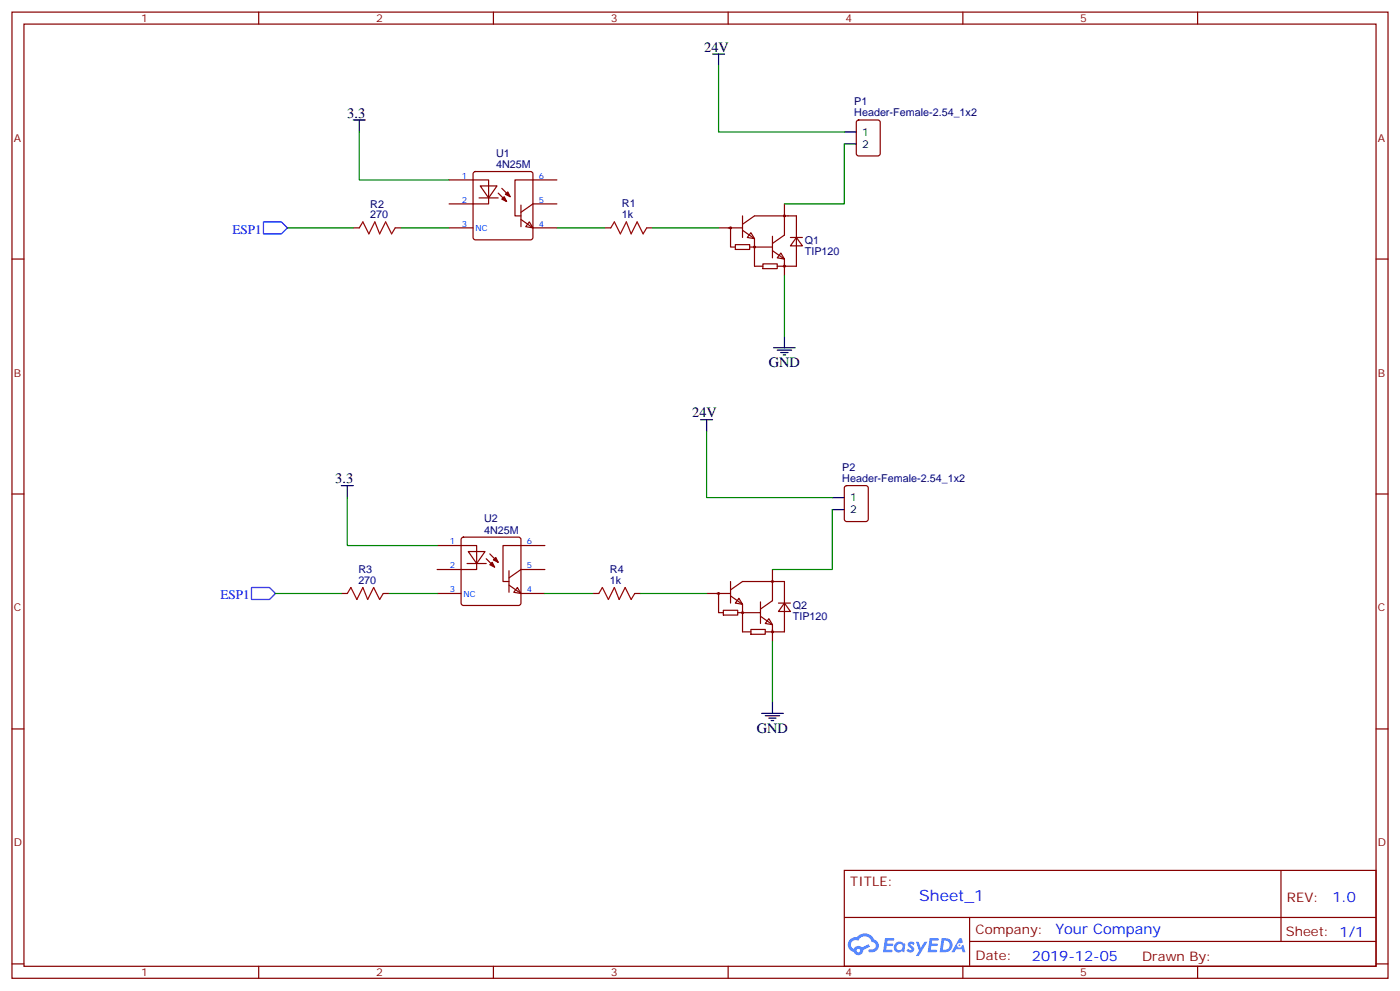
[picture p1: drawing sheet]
<svg xmlns="http://www.w3.org/2000/svg" width="412mm" height="292mm" viewBox="0 0 412 292" stroke-linecap="round" stroke-linejoin="round" font-family="sans-serif">
<g fill="none" stroke="#870000" stroke-width=".35">
<path d="M3.5 3.6h405.4v284.3h-405.4zM7.1 7.1h398.2v277.3h-398.2zM76.2 3.6v3.5M145.3 3.6v3.5M214.5 3.6v3.5M283.6 3.6v3.5M352.8 3.6v3.5M3.5 76.2h3.6M405.3 76.2h3.6M3.5 145.4h3.6M405.3 145.4h3.6M3.5 214.5h3.6"/>
<path d="M405.3 214.5h3.6M248.7 256.2h156.6v28.2h-156.6zM377.3 256.2v20.9M248.7 270h156.5M285.6 277.1h119.6M285.6 270v14.1M3.5 283.7h3.6M76.2 284.4v3.5M145.3 284.4v3.5M214.5 284.4v3.5M283.6 284.4v3.5M352.8 284.4v3.5"/>
<path d="M405.3 283.7h3.6"/>
</g>
<g fill="#5487ff">
<path d="M267.7 277.3a1.22 1.22 0 0 1 1.7 .3l-.4 .6a.47 .47 0 0 0-.3-.4 .47 .47 0 0 0-.5 .2l.1 .2a1.14 1.14 0 0 1 .8 1.7 1.14 1.14 0 0 1-1.9 0l-.2-.2 .5-.5 .7 .4a.29 .29 0 0 0 .3-.2 .29 .29 0 0 0-.2-.4 1.04 1.04 0 0 1-.6-1.7z"/>
<path d="M260.7 276.1h2.4l.3 .2-.2 .5h-1.8l-.1 .9h1.5l.3 .3-.3 .4h-1.6l-.2 1.1 1.7 .1 .2 .3-.2 .3h-2.6z"/>
<path d="M273.8 276.1h2.4l.3 .2-.1 .5h-1.8l-.2 .9h1.6l.3 .3-.4 .4h-1.6l-.1 1.1 1.7 .1 .2 .3-.2 .3h-2.6z"/>
<path d="M282.6 276.1h.7l.3 1.2-.6 .4a.69 .69 0 0 0-1 .2 .69 .69 0 0 0 .4 1 .69 .69 0 0 0 .9-.6l.5-.3 .6 2.2h-.8l-.2-.9h-1.8l-.5 .9h-.8z"/>
<path d="M269.8 277.2h.8l.6 1.8 1.1-1.8h.9l-2.6 4.2h-.8l.9-1.6z"/>
<path d="M277.4 276.1l-.6 4.1h1.3a2.11 2.11 0 0 0 2.5-2.1 2.11 2.11 0 0 0-2.5-2zM278.1 276.8a1.39 1.39 0 0 1 1.7 1.4 1.39 1.39 0 0 1-1.8 1.3h-.3z"/>
<path d="M263.7 277.7a1.54 1.54 0 0 0-.1 2.1 1.54 1.54 0 0 0 2.2 .2l.6 .2 .3-2.3-.2-.2-.4-.1a1.49 1.49 0 0 0-2.4 .1zM264 278.7a.94 .94 0 0 1 1.8 0 .94 .94 0 0 1-1.8 0z"/>
<path d="M250.4 276.5a2.18 2.18 0 0 0 1.1 3.7 1.44 1.44 0 0 0 1.6 .9 1.44 1.44 0 0 0 1.2-1.5l2-1-.5-.7-1.9 .9a1.47 1.47 0 0 0-2.4 .5 1.39 1.39 0 0 1-.7-2 1.39 1.39 0 0 1 2-.4 2.12 2.12 0 0 1 2.2-1.3 2.12 2.12 0 0 1 1.9 1.6 1.14 1.14 0 0 1 1.1 1.5 1.14 1.14 0 0 1-1.7 .7 .43 .43 0 0 0-.5 .3 .43 .43 0 0 0 .4 .5 1.98 1.98 0 0 0 2.5-1.2 1.98 1.98 0 0 0-1.2-2.5 3.1 3.1 0 0 0-5.3-.7l-.9 .1zM252.3 279.8a.55 .55 0 0 1 1.1 0 .55 .55 0 0 1-1.1 0z"/>
<circle cx="282.6" cy="278.2" r=".26"/>
</g>
<g fill="none" stroke="#870000" stroke-width=".35">
<path d="M252.5 35.5l.4-.2h5.7l.6 .4 .1 9.5-.5 .6-5.9 .1-.6-.5-.1-9.4zM132.3 53h11.6v7h-11.6M139.6 50.7l.5-.2h16.2l.5 .2 .2 .5v18.7l-.2 .5-.5 .2h-16.2l-.5-.2-.3-.5v-18.7zM141.1 58.2h5.7M141.5 54.7h4.9l-2.5 3.5zM146.8 56.8l2.4 2.5M147.8 55.4l2.5 2.5M164 53h-12.3v10.5h1.8M104.1 67.1h1.7M116.4 67.1h1.8M132.3 67.1h7M153.5 64.6l3.5 2.5h7"/>
<path d="M153.5 60.4v6.3M155.9 65.3l1.1 1.8-2.1-.4zM164 60h-7l-3.5 2.5M178.2 67.1h1.7M190.5 67.1h1.8M211.7 67.1h7M215.2 67.1v5.6h1.4M216.6 72h4.2v1.4h-4.2zM218.7 66l3.5-2.5h12.4v14.9h-3.5M218.7 67.8l3.5 2.4v8.2h2.5M218.7 63.5v6.4M220.8 72.7h6.7"/>
<path d="M221.2 68.5l1 1.7-2.1-.3zM224.7 77.6h4.3v1.5h-4.3zM227.5 73.8l3.6 2.4v2.2h-2.1M227.5 69.5v6.4M230 74.5l1.1 1.7-2.1-.3zM231.1 60v9.2l-3.6 2.4M231.1 77.6v3.6M232.8 69.9h3.6M234.6 69.9l1.8 2.5h-3.6zM136.1 158.3l.4-.2h16.3l.5 .2 .2 .5v18.7l-.3 .5-.4 .2h-16.3l-.5-.2-.2-.5v-18.7zM248.9 143.1l.5-.2h5.7l.6 .4 .1 9.5-.5 .6-5.9 .1-.6-.5-.1-9.4zM100.5 174.7h1.8"/>
<path d="M112.9 174.7h1.8M128.8 160.5h11.6v7.1h-11.6M128.8 174.7h7M137.6 165.8h5.6M137.9 162.3h5l-2.5 3.5zM143.2 164.4l2.5 2.5M144.3 163l2.5 2.5M149.9 172.2l3.6 2.5h7M149.9 168v6.3M152.4 172.9l1.1 1.8-2.2-.4zM160.5 160.5h-12.3v10.6h1.7M160.5 167.6h-7l-3.6 2.5"/>
<path d="M174.6 174.7h1.8M187 174.7h1.7M208.1 174.7h7.1M211.7 174.7v5.6h1.4M213.1 179.6h4.2v1.4h-4.2zM215.2 173.6l3.5-2.5h12.4v14.8h-3.6M215.2 175.4l3.5 2.4v8.1h2.5M215.2 171.1v6.4M217.7 176.1l1 1.7-2.1-.3zM224 177.1v6.4M227.5 167.6v9.2l-3.5 2.4M229.3 177.5h3.5"/>
<path d="M231.1 177.5l1.7 2.5h-3.5zM217.3 180.3h6.7M221.2 185.2h4.2v1.5h-4.2zM224 181.4l3.5 2.4v2.1h-2.1M226.5 182.1l1 1.7-2.1-.3zM227.5 185.2v3.6"/>
<circle cx="215.2" cy="67.1" r=".26"/>
<circle cx="222.3" cy="72.7" r=".26"/>
<circle cx="231.1" cy="63.5" r=".26"/>
<circle cx="231.1" cy="78.4" r=".26"/>
<circle cx="211.7" cy="174.7" r=".26"/>
<circle cx="227.5" cy="171.1" r=".26"/>
<circle cx="218.7" cy="180.3" r=".26"/>
<circle cx="227.5" cy="185.9" r=".26"/>
</g>
<g fill="#870000" stroke="#870000" stroke-width=".35">
<path d="M147.8 58.6l.7-.7 .7 1.4z"/>
<path d="M148.9 57.2l.7-.7 .7 1.4z"/>
<path d="M145 165.5l.7 1.4-1.4-.7z"/>
<path d="M146 164.1l.8 1.4-1.5-.7z"/>
</g>
<path d="M105.8 67.1l1.1-1.8 1.8 3.5 1.7-3.5 1.4 3.5 1.8-3.5 1.8 3.5 1-1.7M179.9 67.1l1.1-1.8 1.7 3.5 1.8-3.5 1.4 3.5 1.8-3.5 1.7 3.5 1.1-1.7M102.3 174.7l1.1-1.8 1.7 3.5 1.8-3.5 1.4 3.5 1.8-3.5 1.7 3.5 1.1-1.7M176.4 174.7l1-1.8 1.8 3.5 1.8-3.5 1.4 3.5 1.7-3.5 1.8 3.5 1.1-1.7" fill="none" stroke="#a10000" stroke-width=".35"/>
<g fill="none" stroke="#000" stroke-width=".35">
<path d="M209.9 15.9h3.5M211.7 15.9v3.5M104.1 35.3h3.5M105.8 35.3v3.5M248.7 38.8h3.5M248.7 42.4h3.5M231.1 98.8v3.5M227.9 102.3h6.3M229 103h4.2M230 103.8h2.1M230.7 104.5h.7M206.4 123.5h3.5"/>
<path d="M208.1 123.5v3.5M100.5 142.9h3.6M102.3 142.9v3.5M245.2 146.4h3.5M245.2 150h3.5M224.4 209.9h6.3M225.4 210.6h4.3M226.5 211.3h2.1M227.2 212.1h.7M227.5 206.4v3.5"/>
</g>
<path d="M77.6 65.3h5.3l1.8 1.8-1.8 1.7h-5.3zM74.1 172.9h5.3l1.7 1.8-1.7 1.7h-5.3z" fill="none" stroke="#00f" stroke-width=".35"/>
<g fill="none" stroke="#008700" stroke-width=".35">
<path d="M211.7 19.4v19.4h37M105.8 38.8v14.2h26.5M248.7 42.4v17.6h-17.6M84.7 67.1h19.4M118.2 67.1h14.1M164 67.1h14.2M192.3 67.1h19.4M231.1 81.2v17.6M208.1 127v19.4h37.1M102.3 146.4v14.1h26.5M245.2 150v17.6h-17.7M81.1 174.7h19.4"/>
<path d="M114.7 174.7h14.1M160.5 174.7h14.1M188.7 174.7h19.4M227.5 188.8v17.6"/>
</g>
<text font-size="4.6" fill="#00f" x="270.8" y="265.2">Sheet_1</text>
<g font-size="4.2">
<text x="207.4" y="15.2">24V</text>
<text x="102.3" y="34.6">3.3</text>
<text x="226.5" y="108">GND</text>
<text x="203.9" y="122.8">24V</text>
<text x="98.8" y="142.2">3.3</text>
<text x="223" y="215.6">GND</text>
</g>
<g font-size="4.2" fill="#00f">
<text x="392.5" y="265.4">1.0</text>
<text x="310.9" y="275">Your Company</text>
<text x="304" y="282.8">2019-12-05</text>
</g>
<g font-size="3.9" fill="#00f">
<text x="68.5" y="68.8">ESP1</text>
<text x="65" y="176.4">ESP1</text>
</g>
<g font-size="3.9" fill="#800">
<text x="250.5" y="260.7">TITLE:</text>
<text x="379.1" y="265.4">REV:</text>
<text x="287.4" y="274.9">Company:</text>
<text x="378.7" y="275.6">Sheet: 1/1</text>
<text x="287.4" y="282.6">Date:</text>
<text x="336.4" y="282.7">Drawn By:</text>
</g>
<g font-size="3.2" fill="#800">
<text x="41.6" y="6.6">1</text>
<text x="110.8" y="6.6">2</text>
<text x="179.9" y="6.6">3</text>
<text x="249.1" y="6.6">4</text>
<text x="318.2" y="6.6">5</text>
<text x="4.1" y="41.7">A</text>
<text x="405.9" y="41.7">A</text>
<text x="4.1" y="110.8">B</text>
<text x="405.9" y="110.8">B</text>
<text x="4.1" y="180">C</text>
<text x="405.9" y="180">C</text>
<text x="4.1" y="249.1">D</text>
<text x="405.9" y="249.1">D</text>
<text x="41.6" y="287.4">1</text>
<text x="110.8" y="287.4">2</text>
<text x="179.9" y="287.4">3</text>
<text x="249.1" y="287.4">4</text>
<text x="318.2" y="287.4">5</text>
</g>
<g font-size="3.2" fill="#000080">
<text x="251.6" y="34.3">Header-Female-2.54_1x2</text>
<text x="251.6" y="31">P1</text>
<text x="146.1" y="46.1">U1</text>
<text x="146.1" y="49.4">4N25M</text>
<text x="109.1" y="64.2">270</text>
<text x="109.1" y="61.1">R2</text>
<text x="183.2" y="64.2">1k</text>
<text x="183.2" y="61">R1</text>
<text x="237.1" y="71.7">Q1</text>
<text x="237.1" y="75">TIP120</text>
<text x="248.1" y="141.9">Header-Female-2.54_1x2</text>
<text x="248.1" y="138.6">P2</text>
<text x="142.6" y="153.7">U2</text>
<text x="142.6" y="157">4N25M</text>
<text x="105.6" y="171.8">270</text>
<text x="105.6" y="168.7">R3</text>
<text x="179.7" y="171.8">1k</text>
<text x="179.7" y="168.6">R4</text>
<text x="233.5" y="179.3">Q2</text>
<text x="233.5" y="182.5">TIP120</text>
</g>
<g font-size="3.2">
<text x="254" y="39.9">1</text>
<text x="254" y="43.4">2</text>
<text x="250.5" y="147.5">1</text>
<text x="250.5" y="151">2</text>
</g>
<g font-size="2.5" fill="#00f">
<text x="136" y="52.6">1</text>
<text x="158.7" y="52.6">6</text>
<text x="136" y="59.7">2</text>
<text x="158.7" y="59.7">5</text>
<text x="136" y="66.7">3</text>
<text x="140.1" y="68.1">NC</text>
<text x="158.7" y="66.7">4</text>
<text x="132.5" y="160.2">1</text>
<text x="155.2" y="160.2">6</text>
<text x="132.5" y="167.3">2</text>
<text x="155.2" y="167.3">5</text>
<text x="132.5" y="174.3">3</text>
<text x="136.5" y="175.7">NC</text>
<text x="155.2" y="174.3">4</text>
</g>
</svg>
